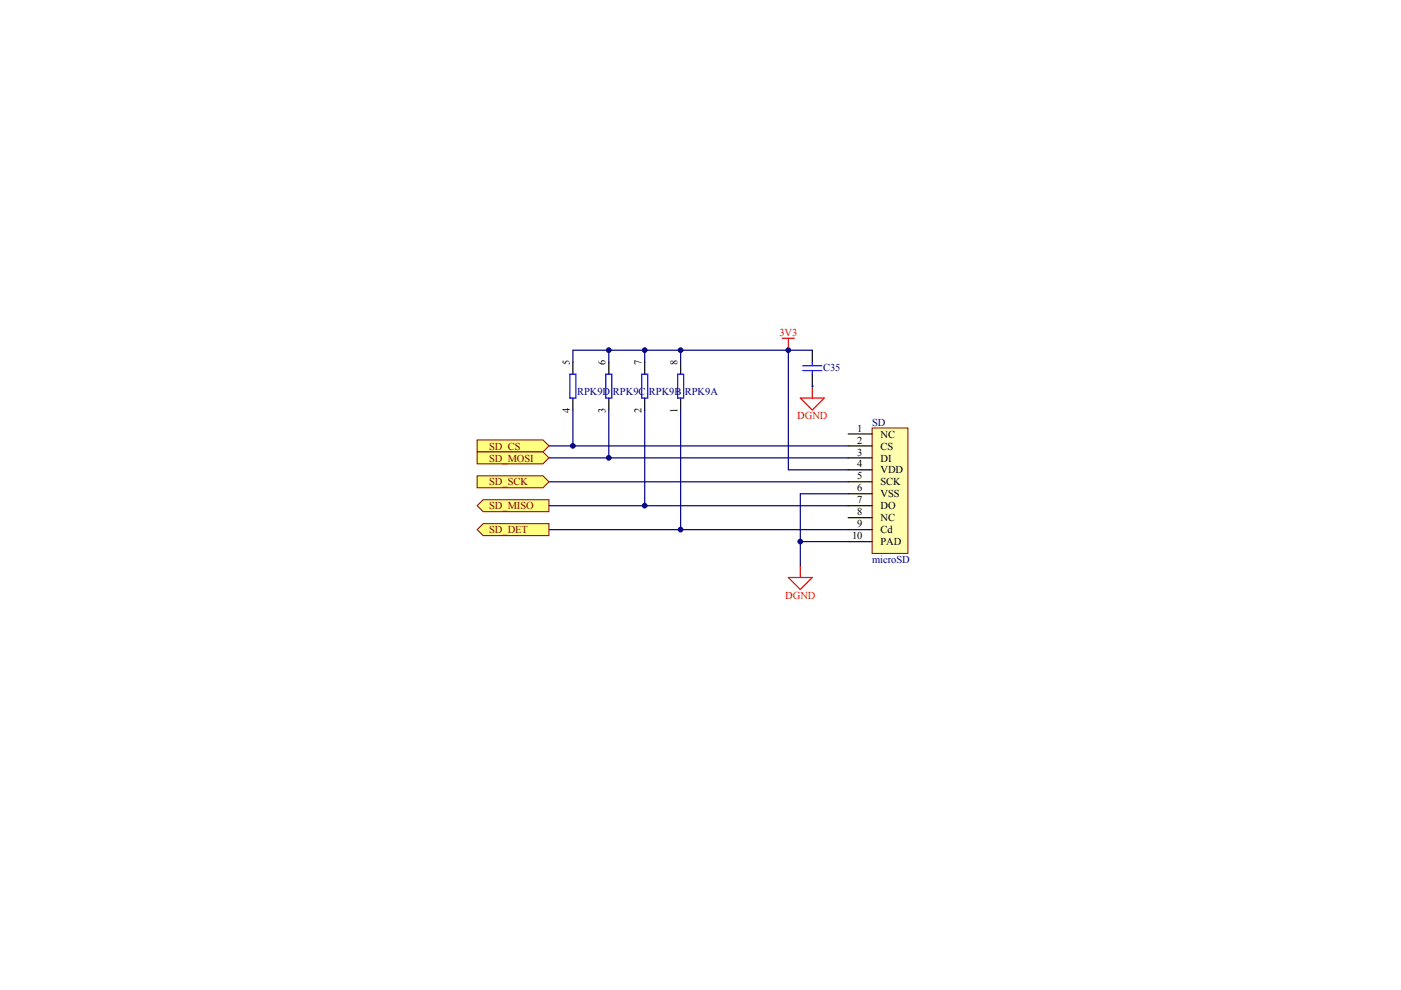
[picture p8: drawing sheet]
<svg xmlns="http://www.w3.org/2000/svg" width="297mm" height="210mm" viewBox="0 0 297 210" stroke-linecap="round" stroke-linejoin="round" font-family="sans-serif">
<path d="M165.9 71.7h2.5M167.1 71.7v2.6" fill="none" stroke="#f00" stroke-width=".25"/>
<path d="M116.4 94.5h63.4M116.4 97.1h63.4M116.4 102.2h63.4" fill="none" stroke="#000080" stroke-width=".25"/>
<g fill="#ffff80" stroke="#800000" stroke-width=".21">
<path d="M101.2 107.2l1.2-1.2h14v2.5h-14z" fill-rule="evenodd"/>
<path d="M101.2 93.3h13.9l1.3 1.2-1.3 1.3h-13.9z" fill-rule="evenodd"/>
<path d="M101.2 95.8h13.9l1.3 1.3-1.3 1.2h-13.9z" fill-rule="evenodd"/>
<path d="M101.2 100.9h13.9l1.3 1.3-1.3 1.2h-13.9z" fill-rule="evenodd"/>
</g>
<path d="M169.7 119.9v2.5M167.1 122.4h5.1l-2.5 2.6z" fill="none" stroke="#f00" stroke-width=".25"/>
<path d="M116.4 112.3h63.4M179.8 104.7h-10.1v15.2" fill="none" stroke="#000080" stroke-width=".25"/>
<path d="M101.2 112.3l1.2-1.3h14v2.6h-14z" fill-rule="evenodd" fill="#ffff80" stroke="#800000" stroke-width=".21"/>
<path d="M169.7 84.4h5.1l-2.6 2.5zM172.2 81.9v2.5" fill="none" stroke="#f00" stroke-width=".25"/>
<path d="M172.2 74.3h-5.1v25.3h12.7M116.4 107.2h63.4" fill="none" stroke="#000080" stroke-width=".25"/>
<path d="M172.2 74.3v2.5M172.2 79.3v2.6" fill="none" stroke="#000" stroke-width=".25"/>
<path d="M170.2 77.6h4.1M170.2 78.6h4.1M172.2 76.8v.8M172.2 78.6v.7" fill="none" stroke="#00f" stroke-width=".25"/>
<path d="M184.9 90.7h7.6v26.6h-7.6z" fill="#ffffb0" stroke="#800000" stroke-width=".21"/>
<g fill="none" stroke="#000" stroke-width=".25">
<path d="M121.5 76.8v2.5M129.1 76.8v2.5M136.7 76.8v2.5M144.3 76.8v2.5M121.5 84.4v2.5M129.1 84.4v2.5M136.7 84.4v2.5M144.3 84.4v2.5M179.8 92h5.1M179.8 94.5h5.1M179.8 97.1h5.1M179.8 99.6h5.1"/>
<path d="M179.8 102.2h5.1M179.8 104.7h5.1M179.8 107.2h5.1M179.8 109.8h5.1M179.8 112.3h5.1M179.8 114.8h5.1"/>
</g>
<path d="M129.1 74.3v2.5M136.7 74.3v2.5M144.3 74.3v2.5M167.1 74.3h-45.6v2.5M121.5 86.9v7.6M129.1 86.9v10.2M136.7 86.9v20.3M144.3 86.9v25.4M172.2 81.9h.1M169.7 114.8h10.1" fill="none" stroke="#000080" stroke-width=".25"/>
<path d="M120.8 79.3h1.3v5.1h-1.3zM128.4 79.3h1.3v5.1h-1.3zM136.1 79.3h1.2v5.1h-1.2zM143.7 79.3h1.2v5.1h-1.2z" fill="none" stroke="#00f" stroke-width=".25"/>
<g fill="#000080" stroke="#000080" stroke-width=".21">
<circle cx="121.5" cy="94.5" r=".49"/>
<circle cx="129.1" cy="97.1" r=".49"/>
<circle cx="129.1" cy="74.2" r=".49"/>
<circle cx="136.7" cy="107.2" r=".49"/>
<circle cx="136.7" cy="74.2" r=".49"/>
<circle cx="144.3" cy="112.3" r=".49"/>
<circle cx="144.3" cy="74.2" r=".49"/>
<circle cx="167.1" cy="74.2" r=".49"/>
<circle cx="169.7" cy="114.8" r=".49"/>
</g>
<g font-size="2.2" fill="#f00">
<text x="165.2" y="71.2">3V3</text>
<text x="169" y="88.9">DGND</text>
<text x="166.5" y="127">DGND</text>
</g>
<g font-size="2.2">
<text x="120.8" y="77.3" transform="rotate(-90 120.8 77.3)">5</text>
<text x="128.4" y="77.3" transform="rotate(-90 128.4 77.3)">6</text>
<text x="136" y="77.3" transform="rotate(-90 136 77.3)">7</text>
<text x="143.6" y="77.3" transform="rotate(-90 143.6 77.3)">8</text>
<text x="120.8" y="87.6" transform="rotate(-90 120.8 87.6)">4</text>
<text x="128.4" y="87.6" transform="rotate(-90 128.4 87.6)">3</text>
<text x="136" y="87.6" transform="rotate(-90 136 87.6)">2</text>
<text x="143.6" y="87.6" transform="rotate(-90 143.6 87.6)">1</text>
<text x="181.8" y="91.5">1</text>
<text x="181.8" y="94">2</text>
<text x="186.7" y="92.8">NC</text>
<text x="186.7" y="95.3">CS</text>
<text x="181.8" y="96.6">3</text>
<text x="181.8" y="99.1">4</text>
<text x="181.8" y="101.7">5</text>
<text x="186.7" y="97.9">DI</text>
<text x="186.7" y="100.4">VDD</text>
<text x="181.8" y="104.2">6</text>
<text x="181.8" y="106.7">7</text>
<text x="186.7" y="102.9">SCK</text>
<text x="186.7" y="105.5">VSS</text>
<text x="186.7" y="108">DO</text>
<text x="181.8" y="109.3">8</text>
<text x="181.8" y="111.8">9</text>
<text x="186.7" y="110.5">NC</text>
<text x="186.7" y="113.1">Cd</text>
<text x="180.6" y="114.3">10</text>
<text x="186.7" y="115.6">PAD</text>
</g>
<g font-size="2.2" fill="#000080">
<text x="122.4" y="83.6">RPK9D</text>
<text x="130" y="83.6">RPK9C</text>
<text x="137.6" y="83.6">RPK9B</text>
<text x="145.2" y="83.6">RPK9A</text>
<text x="174.5" y="78.6">C35</text>
<text x="184.9" y="90.2">SD</text>
<text x="184.9" y="119.4">microSD</text>
</g>
<g font-size="2.2" fill="#800000">
<text x="103.7" y="95.3">SD_CS</text>
<text x="103.7" y="97.9">SD_MOSI</text>
<text x="103.7" y="108">SD_MISO</text>
<text x="103.7" y="102.9">SD_SCK</text>
<text x="103.7" y="113.1">SD_DET</text>
</g>
</svg>
